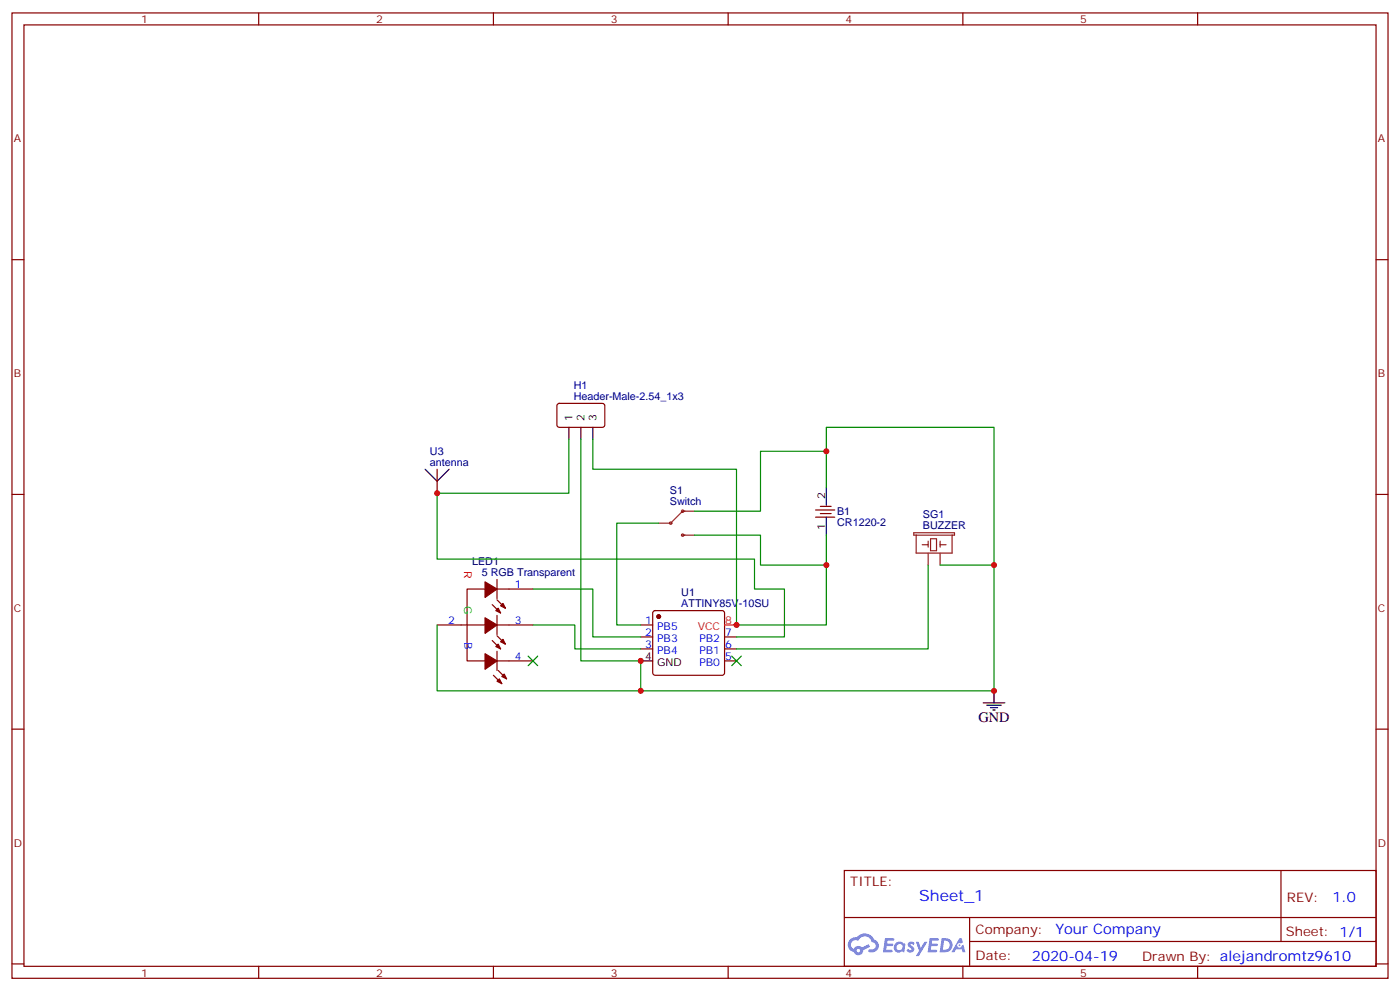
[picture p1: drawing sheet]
<svg xmlns="http://www.w3.org/2000/svg" width="412mm" height="292mm" viewBox="0 0 412 292" stroke-linecap="round" stroke-linejoin="round" font-family="sans-serif">
<g fill="none" stroke="#870000" stroke-width=".35">
<path d="M3.5 3.8h405.4v284.3h-405.4zM7.1 7.3h398.2v277.3h-398.2zM76.2 3.8v3.5M145.3 3.8v3.5M214.5 3.8v3.5M283.6 3.8v3.5M352.8 3.8v3.5M3.5 76.5h3.6M405.3 76.5h3.6M3.5 145.6h3.6M405.3 145.6h3.6M3.5 214.8h3.6"/>
<path d="M405.3 214.8h3.6M248.7 256.4h156.6v28.2h-156.6zM377.3 256.4v20.9M248.7 270.2h156.5M285.6 277.3h119.6M285.6 270.2v14.2M3.5 283.9h3.6M76.2 284.6v3.5M145.3 284.6v3.5M214.5 284.6v3.5M283.6 284.6v3.5M352.8 284.6v3.5"/>
<path d="M405.3 283.9h3.6"/>
</g>
<g fill="#5487ff">
<path d="M267.7 277.6a1.22 1.22 0 0 1 1.7 .2l-.4 .6a.47 .47 0 0 0-.3-.4 .47 .47 0 0 0-.5 .2l.1 .2a1.14 1.14 0 0 1 .8 1.8 1.14 1.14 0 0 1-1.9 0l-.2-.2 .5-.6 .7 .5a.29 .29 0 0 0 .3-.3 .29 .29 0 0 0-.2-.3 1.04 1.04 0 0 1-.6-1.7z"/>
<path d="M260.7 276.3h2.4l.3 .2-.2 .5-1.8 .1-.1 .8h1.5l.3 .4-.3 .4h-1.6l-.2 1.1h1.7l.2 .3-.2 .3-2.6 .1z"/>
<path d="M273.8 276.3h2.4l.3 .2-.1 .5-1.8 .1-.2 .8h1.6l.3 .4-.4 .4h-1.6l-.1 1.1h1.7l.2 .3-.2 .3-2.6 .1z"/>
<path d="M282.6 276.3h.7l.3 1.3-.6 .3a.69 .69 0 0 0-1 .3 .69 .69 0 0 0 .4 .9 .69 .69 0 0 0 .9-.6l.5-.2 .6 2.2h-.8l-.2-.9h-1.8l-.5 .9h-.8z"/>
<path d="M269.8 277.4h.8l.6 1.8 1.1-1.8h.9l-2.6 4.2h-.8l.9-1.5z"/>
<path d="M277.4 276.3l-.6 4.2h1.3a2.11 2.11 0 0 0 2.5-2.1 2.11 2.11 0 0 0-2.5-2.1zM278.1 277.1a1.39 1.39 0 0 1 1.7 1.4 1.39 1.39 0 0 1-1.8 1.3h-.3z"/>
<path d="M263.7 277.9a1.54 1.54 0 0 0-.1 2.2 1.54 1.54 0 0 0 2.2 .1l.6 .3 .3-2.3-.2-.3h-.4a1.49 1.49 0 0 0-2.4 0zM264 278.9a.94 .94 0 0 1 1.8 0 .94 .94 0 0 1-1.8 0z"/>
<path d="M250.4 276.7a2.18 2.18 0 0 0 1.1 3.7 1.44 1.44 0 0 0 1.6 .9 1.44 1.44 0 0 0 1.2-1.4l2-1.1-.5-.7-1.9 1a1.47 1.47 0 0 0-2.4 .4 1.39 1.39 0 0 1-.7-1.9 1.39 1.39 0 0 1 2-.5 2.12 2.12 0 0 1 2.2-1.3 2.12 2.12 0 0 1 1.9 1.7 1.14 1.14 0 0 1 1.1 1.4 1.14 1.14 0 0 1-1.7 .7 .43 .43 0 0 0-.5 .4 .43 .43 0 0 0 .4 .5 1.98 1.98 0 0 0 2.5-1.2 1.98 1.98 0 0 0-1.2-2.6 3.1 3.1 0 0 0-5.3-.6l-.9 .1zM252.3 280a.55 .55 0 0 1 1.1 0 .55 .55 0 0 1-1.1 0z"/>
<circle cx="282.6" cy="278.4" r=".26"/>
</g>
<g fill="none" stroke="#870000" stroke-width=".35">
<path d="M164.3 119l.4-.2 13 .1 .5 .6-.1 5.9-.7 .5-12.9-.1-.5-.6v-5.7zM128.8 138.2v7.1M240.2 152.3h5.7M240.2 150.2h5.7M241.7 151.3h3.1M241.7 149.2h3.1M142.9 173.5h-5.3v21.2h5.3M145 178.1l2.5 2.5M146.4 173.5h10.6M146.4 170.7v5.6M146.4 176.7l2.5 2.4M128.8 184.1h14.1"/>
<path d="M145 188.7l2.5 2.4M145.3 198.9l2.5 2.5M146.4 184.1h10.6M146.4 194.7h10.6M146.4 181.3v5.6M146.4 191.8v5.7M146.4 187.3l2.5 2.4M146.8 197.5l2.4 2.5M188.7 184.1h3.6M188.7 187.6h3.6M188.7 191.1h3.6M192.5 180.1l.5-.3h19.7l.5 .3 .2 .5v17.6l-.2 .5-.5 .2h-19.7l-.5-.2-.2-.5v-17.6z"/>
<path d="M213.4 187.6h3.6M213.4 191.1h3.6M213.4 194.7h3.6"/>
</g>
<g fill="#870000" stroke="#870000" stroke-width=".35">
<path d="M142.9 171.4l3.5 2.1-3.5 2.5z"/>
<path d="M146.8 179.1l.7 1.5-1.5-.8z"/>
<path d="M147.5 178.4l.7-.7 .7 1.4z"/>
<path d="M142.9 182l3.5 2.1-3.5 2.4z"/>
<path d="M146 190.4l.8-.7 .7 1.4z"/>
<path d="M148.2 188.3l.7 1.4-1.4-.7z"/>
<path d="M142.9 192.5l3.5 2.2-3.5 2.4z"/>
<path d="M146.4 200.7l.7-.7 .7 1.4z"/>
<path d="M147.8 199.2l.7-.7 .7 1.5z"/>
<circle cx="194" cy="181.6" r=".53"/>
</g>
<path d="M125.2 138.2l3.6 3.5 3.5-3.5M167.6 125.9v3.5M171.1 125.9v3.5M174.6 125.9v3.5M243.4 143.5v5.3M243.4 152.3v5.3M188.7 194.7h3.6M289.6 207h6.4M290.7 207.7h4.2M291.7 208.4h2.2M292.5 209.1h.7M292.8 203.5v3.5" fill="none" stroke="#000" stroke-width=".35"/>
<path d="M213.4 184.1h3.6" fill="none" stroke="#f00" stroke-width=".35"/>
<g fill="none" stroke="#8c2424" stroke-width=".35">
<path d="M201.1 157.6h3.5M204.6 150.6h-3.5l-3.5 3.5h-3.6M269.2 156.9h12v.7h-12zM269.9 157.6v5.3h10.6v-5.3M273.4 159.4v1.7M274.1 158.7h1.8v3.5h-1.8zM276.9 159.4v1.7M271.6 160.4h1.8M273.4 162.9v3.5M276.9 160.4h1.8M276.9 162.9v3.5"/>
<circle cx="197.6" cy="154.1" r=".35"/>
<circle cx="201.1" cy="150.6" r=".35"/>
<circle cx="201.1" cy="157.6" r=".35"/>
</g>
<path d="M167.6 129.4v15.9h-38.8v19.4h93.4v8.8h8.9v14.1h-14.1M171.1 129.4v65.3h17.6v8.8h104.1v-37.1h-15.9M174.6 129.4v8.8h42.4v45.9h26.4v-26.5M243.4 132.9h-19.4v17.7h-19.4M194 154.1h-12.3v30h7M204.6 157.6h19.4v8.8h19.4M243.4 143.5v-17.6h49.4v40.5M157 173.5h17.6v14.1h14.1M273.4 166.4v24.7h-56.4M128.8 184.1v19.4h59.9M157 184.1h12.3v7h19.4" fill="none" stroke="#008700" stroke-width=".35"/>
<g fill="#c00">
<circle cx="188.7" cy="203.5" r=".88"/>
<circle cx="292.8" cy="203.5" r=".88"/>
<circle cx="292.8" cy="166.4" r=".88"/>
<circle cx="243.4" cy="132.9" r=".88"/>
<circle cx="243.4" cy="166.4" r=".88"/>
<circle cx="128.8" cy="145.3" r=".88"/>
<circle cx="188.7" cy="194.7" r=".88"/>
<circle cx="217" cy="184.1" r=".88"/>
</g>
<g fill="#c00" stroke="#008700" stroke-width=".35">
<path d="M215.5 193.3l2.9 2.8zM218.4 193.3l-2.9 2.8z"/>
<path d="M155.6 193.3l2.8 2.8zM158.4 193.3l-2.8 2.8z"/>
</g>
<text font-size="4.6" fill="#00f" x="270.8" y="265.4">Sheet_1</text>
<text font-size="4.2" x="288.2" y="212.7">GND</text>
<g font-size="4.2" fill="#00f">
<text x="392.5" y="265.7">1.0</text>
<text x="310.9" y="275.2">Your Company</text>
<text x="304" y="283">2020-04-19</text>
</g>
<g font-size="3.9" fill="#800">
<text x="250.5" y="261">TITLE:</text>
<text x="379.1" y="265.7">REV:</text>
<text x="287.4" y="275.2">Company:</text>
<text x="378.7" y="275.8">Sheet: 1/1</text>
<text x="287.4" y="282.9">Date:</text>
<text x="336.4" y="282.9">Drawn By: alejandromtz9610</text>
</g>
<g font-size="3.2" fill="#800">
<text x="41.6" y="6.8">1</text>
<text x="110.8" y="6.8">2</text>
<text x="179.9" y="6.8">3</text>
<text x="249.1" y="6.8">4</text>
<text x="318.2" y="6.8">5</text>
<text x="4.1" y="41.9">A</text>
<text x="405.9" y="41.9">A</text>
<text x="4.1" y="111.1">B</text>
<text x="405.9" y="111.1">B</text>
<text x="4.1" y="180.2">C</text>
<text x="405.9" y="180.2">C</text>
<text x="4.1" y="249.3">D</text>
<text x="405.9" y="249.3">D</text>
<text x="41.6" y="287.6">1</text>
<text x="110.8" y="287.6">2</text>
<text x="179.9" y="287.6">3</text>
<text x="249.1" y="287.6">4</text>
<text x="318.2" y="287.6">5</text>
</g>
<g font-size="3.2" fill="#000080">
<text x="169" y="117.8">Header-Male-2.54_1x3</text>
<text x="169" y="114.6">H1</text>
<text x="126.7" y="137.2">antenna</text>
<text x="126.7" y="134">U3</text>
<text x="197.3" y="148.8">Switch</text>
<text x="197.3" y="145.6">S1</text>
<text x="246.6" y="154.9">CR1220-2</text>
<text x="246.6" y="151.7">B1</text>
<text x="271.9" y="155.9">BUZZER</text>
<text x="271.9" y="152.7">SG1</text>
<text x="139.1" y="166.5">LED1</text>
<text x="141.9" y="169.6">5 RGB Transparent</text>
<text x="200.7" y="178.8">ATTINY85V-10SU</text>
<text x="200.7" y="175.7">U1</text>
</g>
<g font-size="3.2">
<text x="168.6" y="124.1" transform="rotate(-90 168.6 124.1)">1</text>
<text x="172.2" y="124.1" transform="rotate(-90 172.2 124.1)">2</text>
<text x="175.7" y="124.1" transform="rotate(-90 175.7 124.1)">3</text>
<text x="243.1" y="147" transform="rotate(-90 243.1 147)">2</text>
<text x="243.1" y="156.1" transform="rotate(-90 243.1 156.1)">1</text>
<text x="190.1" y="194.3">4</text>
<text x="193.6" y="196.1">GND</text>
</g>
<g font-size="3.2" fill="#f00">
<text x="136.7" y="168.1" transform="rotate(90 136.7 168.1)">R</text>
<text x="205.5" y="185.5">VCC</text>
<text x="213.6" y="183.7">8</text>
</g>
<g font-size="3.2" fill="#00f">
<text x="151.7" y="173.1">1</text>
<text x="132" y="183.7">2</text>
<text x="151.7" y="183.7">3</text>
<text x="190.1" y="183.7">1</text>
<text x="193.6" y="185.5">PB5</text>
<text x="136.8" y="189.2" transform="rotate(90 136.8 189.2)">B</text>
<text x="190.1" y="187.3">2</text>
<text x="190.1" y="190.8">3</text>
<text x="193.6" y="189">PB3</text>
<text x="206" y="189">PB2</text>
<text x="213.6" y="190.8">6</text>
<text x="213.6" y="187.3">7</text>
<text x="151.7" y="194.3">4</text>
<text x="193.6" y="192.5">PB4</text>
<text x="206" y="196.1">PB0</text>
<text x="206" y="192.5">PB1</text>
<text x="213.6" y="194.3">5</text>
</g>
<text font-size="3.2" fill="#0f0" x="136.7" y="178.4" transform="rotate(90 136.7 178.4)">G</text>
</svg>
